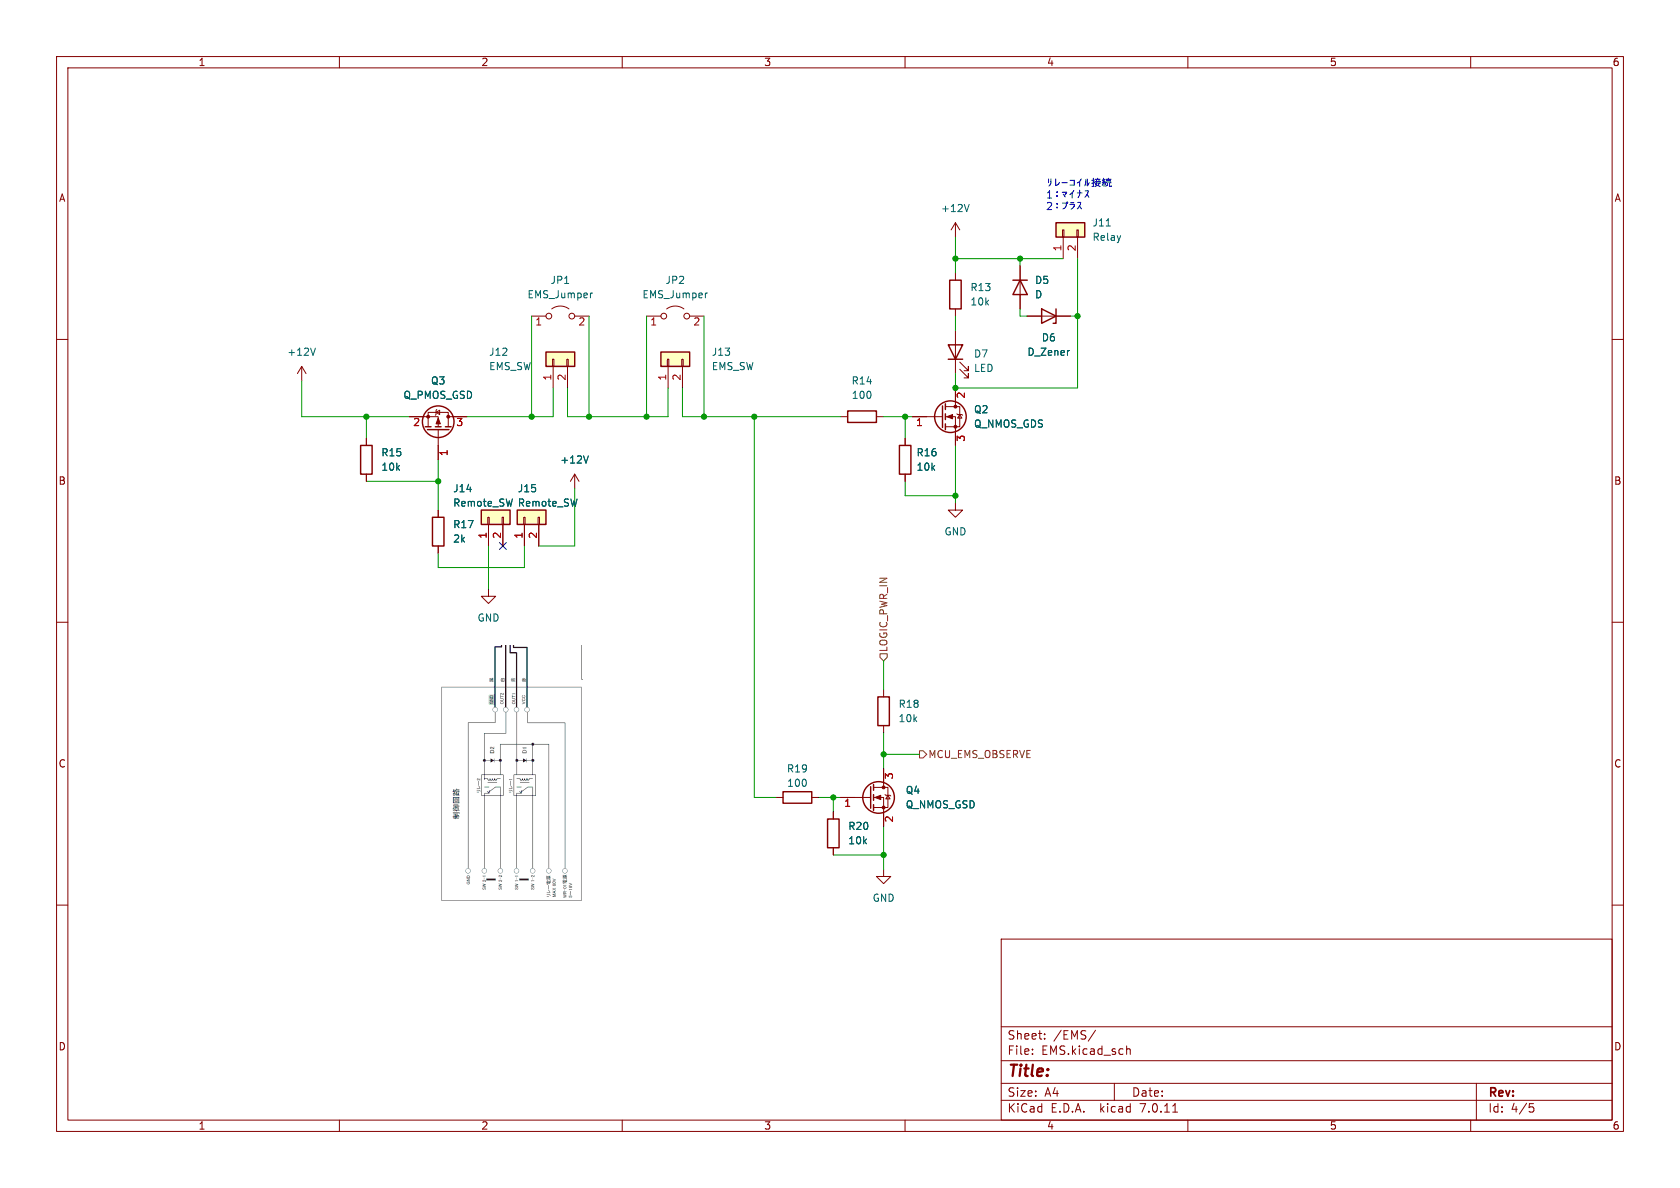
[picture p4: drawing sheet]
(kicad_sch (version 20230121) (generator eeschema)

 (paper "A4")

 (lib_symbols
  (symbol "Connector_Generic:Conn_01x02" (pin_names (offset 1.016) hide) (in_bom yes) (on_board yes)
   (property "Reference" "J" (at 0 2.54 0) (effects (font (size 1.27 1.27))))
   (property "Value" "Conn_01x02" (at 0 -5.08 0) (effects (font (size 1.27 1.27))))
   (property "Footprint" "" (at 0 0 0) (effects (font (size 1.27 1.27)) hide))
   (property "Datasheet" "~" (at 0 0 0) (effects (font (size 1.27 1.27)) hide))
   (symbol "Conn_01x02_1_1"
    (rectangle (start -1.27 -2.413) (end 0 -2.667) (stroke (width 0.1524) (type default)) (fill (type none)))
    (rectangle (start -1.27 0.127) (end 0 -0.127) (stroke (width 0.1524) (type default)) (fill (type none)))
    (rectangle (start -1.27 1.27) (end 1.27 -3.81) (stroke (width 0.254) (type default)) (fill (type background)))
    (pin passive line (at -5.08 0 0) (length 3.81) (name "Pin_1" (effects (font (size 1.27 1.27)))) (number "1" (effects (font (size 1.27 1.27)))))
    (pin passive line (at -5.08 -2.54 0) (length 3.81) (name "Pin_2" (effects (font (size 1.27 1.27)))) (number "2" (effects (font (size 1.27 1.27)))))))
  (symbol "Device:D" (pin_numbers hide) (pin_names (offset 1.016) hide) (in_bom yes) (on_board yes)
   (property "Reference" "D" (at 0 2.54 0) (effects (font (size 1.27 1.27))))
   (property "Value" "D" (at 0 -2.54 0) (effects (font (size 1.27 1.27))))
   (property "Footprint" "" (at 0 0 0) (effects (font (size 1.27 1.27)) hide))
   (property "Datasheet" "~" (at 0 0 0) (effects (font (size 1.27 1.27)) hide))
   (property "Sim.Device" "D" (at 0 0 0) (effects (font (size 1.27 1.27)) hide))
   (property "Sim.Pins" "1=K 2=A" (at 0 0 0) (effects (font (size 1.27 1.27)) hide))
   (symbol "D_0_1"
    (polyline (pts (xy -1.27 1.27) (xy -1.27 -1.27)) (stroke (width 0.254) (type default)) (fill (type none)))
    (polyline (pts (xy 1.27 0) (xy -1.27 0)) (stroke (width 0) (type default)) (fill (type none)))
    (polyline (pts (xy 1.27 1.27) (xy 1.27 -1.27) (xy -1.27 0) (xy 1.27 1.27)) (stroke (width 0.254) (type default)) (fill (type none))))
   (symbol "D_1_1"
    (pin passive line (at -3.81 0 0) (length 2.54) (name "K" (effects (font (size 1.27 1.27)))) (number "1" (effects (font (size 1.27 1.27)))))
    (pin passive line (at 3.81 0 180) (length 2.54) (name "A" (effects (font (size 1.27 1.27)))) (number "2" (effects (font (size 1.27 1.27)))))))
  (symbol "Device:D_Zener" (pin_numbers hide) (pin_names (offset 1.016) hide) (in_bom yes) (on_board yes)
   (property "Reference" "D" (at 0 2.54 0) (effects (font (size 1.27 1.27))))
   (property "Value" "D_Zener" (at 0 -2.54 0) (effects (font (size 1.27 1.27))))
   (property "Footprint" "" (at 0 0 0) (effects (font (size 1.27 1.27)) hide))
   (property "Datasheet" "~" (at 0 0 0) (effects (font (size 1.27 1.27)) hide))
   (symbol "D_Zener_0_1"
    (polyline (pts (xy 1.27 0) (xy -1.27 0)) (stroke (width 0) (type default)) (fill (type none)))
    (polyline (pts (xy -1.27 -1.27) (xy -1.27 1.27) (xy -0.762 1.27)) (stroke (width 0.254) (type default)) (fill (type none)))
    (polyline (pts (xy 1.27 -1.27) (xy 1.27 1.27) (xy -1.27 0) (xy 1.27 -1.27)) (stroke (width 0.254) (type default)) (fill (type none))))
   (symbol "D_Zener_1_1"
    (pin passive line (at -3.81 0 0) (length 2.54) (name "K" (effects (font (size 1.27 1.27)))) (number "1" (effects (font (size 1.27 1.27)))))
    (pin passive line (at 3.81 0 180) (length 2.54) (name "A" (effects (font (size 1.27 1.27)))) (number "2" (effects (font (size 1.27 1.27)))))))
  (symbol "Device:LED" (pin_numbers hide) (pin_names (offset 1.016) hide) (in_bom yes) (on_board yes)
   (property "Reference" "D" (at 0 2.54 0) (effects (font (size 1.27 1.27))))
   (property "Value" "LED" (at 0 -2.54 0) (effects (font (size 1.27 1.27))))
   (property "Footprint" "" (at 0 0 0) (effects (font (size 1.27 1.27)) hide))
   (property "Datasheet" "~" (at 0 0 0) (effects (font (size 1.27 1.27)) hide))
   (symbol "LED_0_1"
    (polyline (pts (xy -1.27 -1.27) (xy -1.27 1.27)) (stroke (width 0.254) (type default)) (fill (type none)))
    (polyline (pts (xy -1.27 0) (xy 1.27 0)) (stroke (width 0) (type default)) (fill (type none)))
    (polyline (pts (xy 1.27 -1.27) (xy 1.27 1.27) (xy -1.27 0) (xy 1.27 -1.27)) (stroke (width 0.254) (type default)) (fill (type none)))
    (polyline (pts (xy -3.048 -0.762) (xy -4.572 -2.286) (xy -3.81 -2.286) (xy -4.572 -2.286) (xy -4.572 -1.524)) (stroke (width 0) (type default)) (fill (type none)))
    (polyline (pts (xy -1.778 -0.762) (xy -3.302 -2.286) (xy -2.54 -2.286) (xy -3.302 -2.286) (xy -3.302 -1.524)) (stroke (width 0) (type default)) (fill (type none))))
   (symbol "LED_1_1"
    (pin passive line (at -3.81 0 0) (length 2.54) (name "K" (effects (font (size 1.27 1.27)))) (number "1" (effects (font (size 1.27 1.27)))))
    (pin passive line (at 3.81 0 180) (length 2.54) (name "A" (effects (font (size 1.27 1.27)))) (number "2" (effects (font (size 1.27 1.27)))))))
  (symbol "Device:Q_NMOS_GDS" (pin_names (offset 0) hide) (in_bom yes) (on_board yes)
   (property "Reference" "Q" (at 5.08 1.27 0) (effects (font (size 1.27 1.27)) (justify left)))
   (property "Value" "Q_NMOS_GDS" (at 5.08 -1.27 0) (effects (font (size 1.27 1.27)) (justify left)))
   (property "Footprint" "" (at 5.08 2.54 0) (effects (font (size 1.27 1.27)) hide))
   (property "Datasheet" "~" (at 0 0 0) (effects (font (size 1.27 1.27)) hide))
   (symbol "Q_NMOS_GDS_0_1"
    (polyline (pts (xy 0.254 0) (xy -2.54 0)) (stroke (width 0) (type default)) (fill (type none)))
    (polyline (pts (xy 0.254 1.905) (xy 0.254 -1.905)) (stroke (width 0.254) (type default)) (fill (type none)))
    (polyline (pts (xy 0.762 -1.27) (xy 0.762 -2.286)) (stroke (width 0.254) (type default)) (fill (type none)))
    (polyline (pts (xy 0.762 0.508) (xy 0.762 -0.508)) (stroke (width 0.254) (type default)) (fill (type none)))
    (polyline (pts (xy 0.762 2.286) (xy 0.762 1.27)) (stroke (width 0.254) (type default)) (fill (type none)))
    (polyline (pts (xy 2.54 2.54) (xy 2.54 1.778)) (stroke (width 0) (type default)) (fill (type none)))
    (polyline (pts (xy 2.54 -2.54) (xy 2.54 0) (xy 0.762 0)) (stroke (width 0) (type default)) (fill (type none)))
    (polyline (pts (xy 0.762 -1.778) (xy 3.302 -1.778) (xy 3.302 1.778) (xy 0.762 1.778)) (stroke (width 0) (type default)) (fill (type none)))
    (polyline (pts (xy 1.016 0) (xy 2.032 0.381) (xy 2.032 -0.381) (xy 1.016 0)) (stroke (width 0) (type default)) (fill (type outline)))
    (polyline (pts (xy 2.794 0.508) (xy 2.921 0.381) (xy 3.683 0.381) (xy 3.81 0.254)) (stroke (width 0) (type default)) (fill (type none)))
    (polyline (pts (xy 3.302 0.381) (xy 2.921 -0.254) (xy 3.683 -0.254) (xy 3.302 0.381)) (stroke (width 0) (type default)) (fill (type none)))
    (circle (center 1.651 0) (radius 2.794) (stroke (width 0.254) (type default)) (fill (type none)))
    (circle (center 2.54 -1.778) (radius 0.254) (stroke (width 0) (type default)) (fill (type outline)))
    (circle (center 2.54 1.778) (radius 0.254) (stroke (width 0) (type default)) (fill (type outline))))
   (symbol "Q_NMOS_GDS_1_1"
    (pin input line (at -5.08 0 0) (length 2.54) (name "G" (effects (font (size 1.27 1.27)))) (number "1" (effects (font (size 1.27 1.27)))))
    (pin passive line (at 2.54 5.08 270) (length 2.54) (name "D" (effects (font (size 1.27 1.27)))) (number "2" (effects (font (size 1.27 1.27)))))
    (pin passive line (at 2.54 -5.08 90) (length 2.54) (name "S" (effects (font (size 1.27 1.27)))) (number "3" (effects (font (size 1.27 1.27)))))))
  (symbol "Device:Q_NMOS_GSD" (pin_names (offset 0) hide) (in_bom yes) (on_board yes)
   (property "Reference" "Q" (at 5.08 1.27 0) (effects (font (size 1.27 1.27)) (justify left)))
   (property "Value" "Q_NMOS_GSD" (at 5.08 -1.27 0) (effects (font (size 1.27 1.27)) (justify left)))
   (property "Footprint" "" (at 5.08 2.54 0) (effects (font (size 1.27 1.27)) hide))
   (property "Datasheet" "~" (at 0 0 0) (effects (font (size 1.27 1.27)) hide))
   (symbol "Q_NMOS_GSD_0_1"
    (polyline (pts (xy 0.254 0) (xy -2.54 0)) (stroke (width 0) (type default)) (fill (type none)))
    (polyline (pts (xy 0.254 1.905) (xy 0.254 -1.905)) (stroke (width 0.254) (type default)) (fill (type none)))
    (polyline (pts (xy 0.762 -1.27) (xy 0.762 -2.286)) (stroke (width 0.254) (type default)) (fill (type none)))
    (polyline (pts (xy 0.762 0.508) (xy 0.762 -0.508)) (stroke (width 0.254) (type default)) (fill (type none)))
    (polyline (pts (xy 0.762 2.286) (xy 0.762 1.27)) (stroke (width 0.254) (type default)) (fill (type none)))
    (polyline (pts (xy 2.54 2.54) (xy 2.54 1.778)) (stroke (width 0) (type default)) (fill (type none)))
    (polyline (pts (xy 2.54 -2.54) (xy 2.54 0) (xy 0.762 0)) (stroke (width 0) (type default)) (fill (type none)))
    (polyline (pts (xy 0.762 -1.778) (xy 3.302 -1.778) (xy 3.302 1.778) (xy 0.762 1.778)) (stroke (width 0) (type default)) (fill (type none)))
    (polyline (pts (xy 1.016 0) (xy 2.032 0.381) (xy 2.032 -0.381) (xy 1.016 0)) (stroke (width 0) (type default)) (fill (type outline)))
    (polyline (pts (xy 2.794 0.508) (xy 2.921 0.381) (xy 3.683 0.381) (xy 3.81 0.254)) (stroke (width 0) (type default)) (fill (type none)))
    (polyline (pts (xy 3.302 0.381) (xy 2.921 -0.254) (xy 3.683 -0.254) (xy 3.302 0.381)) (stroke (width 0) (type default)) (fill (type none)))
    (circle (center 1.651 0) (radius 2.794) (stroke (width 0.254) (type default)) (fill (type none)))
    (circle (center 2.54 -1.778) (radius 0.254) (stroke (width 0) (type default)) (fill (type outline)))
    (circle (center 2.54 1.778) (radius 0.254) (stroke (width 0) (type default)) (fill (type outline))))
   (symbol "Q_NMOS_GSD_1_1"
    (pin input line (at -5.08 0 0) (length 2.54) (name "G" (effects (font (size 1.27 1.27)))) (number "1" (effects (font (size 1.27 1.27)))))
    (pin passive line (at 2.54 -5.08 90) (length 2.54) (name "S" (effects (font (size 1.27 1.27)))) (number "2" (effects (font (size 1.27 1.27)))))
    (pin passive line (at 2.54 5.08 270) (length 2.54) (name "D" (effects (font (size 1.27 1.27)))) (number "3" (effects (font (size 1.27 1.27)))))))
  (symbol "Device:Q_PMOS_GSD" (pin_names (offset 0) hide) (in_bom yes) (on_board yes)
   (property "Reference" "Q" (at 5.08 1.27 0) (effects (font (size 1.27 1.27)) (justify left)))
   (property "Value" "Q_PMOS_GSD" (at 5.08 -1.27 0) (effects (font (size 1.27 1.27)) (justify left)))
   (property "Footprint" "" (at 5.08 2.54 0) (effects (font (size 1.27 1.27)) hide))
   (property "Datasheet" "~" (at 0 0 0) (effects (font (size 1.27 1.27)) hide))
   (symbol "Q_PMOS_GSD_0_1"
    (polyline (pts (xy 0.254 0) (xy -2.54 0)) (stroke (width 0) (type default)) (fill (type none)))
    (polyline (pts (xy 0.254 1.905) (xy 0.254 -1.905)) (stroke (width 0.254) (type default)) (fill (type none)))
    (polyline (pts (xy 0.762 -1.27) (xy 0.762 -2.286)) (stroke (width 0.254) (type default)) (fill (type none)))
    (polyline (pts (xy 0.762 0.508) (xy 0.762 -0.508)) (stroke (width 0.254) (type default)) (fill (type none)))
    (polyline (pts (xy 0.762 2.286) (xy 0.762 1.27)) (stroke (width 0.254) (type default)) (fill (type none)))
    (polyline (pts (xy 2.54 2.54) (xy 2.54 1.778)) (stroke (width 0) (type default)) (fill (type none)))
    (polyline (pts (xy 2.54 -2.54) (xy 2.54 0) (xy 0.762 0)) (stroke (width 0) (type default)) (fill (type none)))
    (polyline (pts (xy 0.762 1.778) (xy 3.302 1.778) (xy 3.302 -1.778) (xy 0.762 -1.778)) (stroke (width 0) (type default)) (fill (type none)))
    (polyline (pts (xy 2.286 0) (xy 1.27 0.381) (xy 1.27 -0.381) (xy 2.286 0)) (stroke (width 0) (type default)) (fill (type outline)))
    (polyline (pts (xy 2.794 -0.508) (xy 2.921 -0.381) (xy 3.683 -0.381) (xy 3.81 -0.254)) (stroke (width 0) (type default)) (fill (type none)))
    (polyline (pts (xy 3.302 -0.381) (xy 2.921 0.254) (xy 3.683 0.254) (xy 3.302 -0.381)) (stroke (width 0) (type default)) (fill (type none)))
    (circle (center 1.651 0) (radius 2.794) (stroke (width 0.254) (type default)) (fill (type none)))
    (circle (center 2.54 -1.778) (radius 0.254) (stroke (width 0) (type default)) (fill (type outline)))
    (circle (center 2.54 1.778) (radius 0.254) (stroke (width 0) (type default)) (fill (type outline))))
   (symbol "Q_PMOS_GSD_1_1"
    (pin input line (at -5.08 0 0) (length 2.54) (name "G" (effects (font (size 1.27 1.27)))) (number "1" (effects (font (size 1.27 1.27)))))
    (pin passive line (at 2.54 -5.08 90) (length 2.54) (name "S" (effects (font (size 1.27 1.27)))) (number "2" (effects (font (size 1.27 1.27)))))
    (pin passive line (at 2.54 5.08 270) (length 2.54) (name "D" (effects (font (size 1.27 1.27)))) (number "3" (effects (font (size 1.27 1.27)))))))
  (symbol "Device:R" (pin_numbers hide) (pin_names (offset 0)) (in_bom yes) (on_board yes)
   (property "Reference" "R" (at 2.032 0 90) (effects (font (size 1.27 1.27))))
   (property "Value" "R" (at 0 0 90) (effects (font (size 1.27 1.27))))
   (property "Footprint" "" (at -1.778 0 90) (effects (font (size 1.27 1.27)) hide))
   (property "Datasheet" "~" (at 0 0 0) (effects (font (size 1.27 1.27)) hide))
   (symbol "R_0_1"
    (rectangle (start -1.016 -2.54) (end 1.016 2.54) (stroke (width 0.254) (type default)) (fill (type none))))
   (symbol "R_1_1"
    (pin passive line (at 0 3.81 270) (length 1.27) (name "~" (effects (font (size 1.27 1.27)))) (number "1" (effects (font (size 1.27 1.27)))))
    (pin passive line (at 0 -3.81 90) (length 1.27) (name "~" (effects (font (size 1.27 1.27)))) (number "2" (effects (font (size 1.27 1.27)))))))
  (symbol "Jumper:Jumper_2_Open" (pin_names (offset 0) hide) (in_bom yes) (on_board yes)
   (property "Reference" "JP" (at 0 2.794 0) (effects (font (size 1.27 1.27))))
   (property "Value" "Jumper_2_Open" (at 0 -2.286 0) (effects (font (size 1.27 1.27))))
   (property "Footprint" "" (at 0 0 0) (effects (font (size 1.27 1.27)) hide))
   (property "Datasheet" "~" (at 0 0 0) (effects (font (size 1.27 1.27)) hide))
   (symbol "Jumper_2_Open_0_0"
    (circle (center -2.032 0) (radius 0.508) (stroke (width 0) (type default)) (fill (type none)))
    (circle (center 2.032 0) (radius 0.508) (stroke (width 0) (type default)) (fill (type none))))
   (symbol "Jumper_2_Open_0_1"
    (arc (start 1.524 1.27) (mid 0 1.778) (end -1.524 1.27) (stroke (width 0) (type default)) (fill (type none))))
   (symbol "Jumper_2_Open_1_1"
    (pin passive line (at -5.08 0 0) (length 2.54) (name "A" (effects (font (size 1.27 1.27)))) (number "1" (effects (font (size 1.27 1.27)))))
    (pin passive line (at 5.08 0 180) (length 2.54) (name "B" (effects (font (size 1.27 1.27)))) (number "2" (effects (font (size 1.27 1.27)))))))
  (symbol "power:+12V" (power) (pin_names (offset 0)) (in_bom yes) (on_board yes)
   (property "Reference" "#PWR" (at 0 -3.81 0) (effects (font (size 1.27 1.27)) hide))
   (property "Value" "+12V" (at 0 3.556 0) (effects (font (size 1.27 1.27))))
   (property "Footprint" "" (at 0 0 0) (effects (font (size 1.27 1.27)) hide))
   (property "Datasheet" "" (at 0 0 0) (effects (font (size 1.27 1.27)) hide))
   (symbol "+12V_0_1"
    (polyline (pts (xy -0.762 1.27) (xy 0 2.54)) (stroke (width 0) (type default)) (fill (type none)))
    (polyline (pts (xy 0 0) (xy 0 2.54)) (stroke (width 0) (type default)) (fill (type none)))
    (polyline (pts (xy 0 2.54) (xy 0.762 1.27)) (stroke (width 0) (type default)) (fill (type none))))
   (symbol "+12V_1_1"
    (pin power_in line (at 0 0 90) (length 0) hide (name "+12V" (effects (font (size 1.27 1.27)))) (number "1" (effects (font (size 1.27 1.27)))))))
  (symbol "power:GND" (power) (pin_names (offset 0)) (in_bom yes) (on_board yes)
   (property "Reference" "#PWR" (at 0 -6.35 0) (effects (font (size 1.27 1.27)) hide))
   (property "Value" "GND" (at 0 -3.81 0) (effects (font (size 1.27 1.27))))
   (property "Footprint" "" (at 0 0 0) (effects (font (size 1.27 1.27)) hide))
   (property "Datasheet" "" (at 0 0 0) (effects (font (size 1.27 1.27)) hide))
   (symbol "GND_0_1"
    (polyline (pts (xy 0 0) (xy 0 -1.27) (xy 1.27 -1.27) (xy 0 -2.54) (xy -1.27 -1.27) (xy 0 -1.27)) (stroke (width 0) (type default)) (fill (type none))))
   (symbol "GND_1_1"
    (pin power_in line (at 0 0 270) (length 0) hide (name "GND" (effects (font (size 1.27 1.27)))) (number "1" (effects (font (size 1.27 1.27))))))))

 (junction (at 156.21 151.13) (diameter 0) (color 0 0 0 0))
 (junction (at 168.91 87.63) (diameter 0) (color 0 0 0 0))
 (junction (at 64.77 73.66) (diameter 0) (color 0 0 0 0))
 (junction (at 104.14 73.66) (diameter 0) (color 0 0 0 0))
 (junction (at 190.5 55.88) (diameter 0) (color 0 0 0 0))
 (junction (at 77.47 85.09) (diameter 0) (color 0 0 0 0))
 (junction (at 93.98 73.66) (diameter 0) (color 0 0 0 0))
 (junction (at 133.35 73.66) (diameter 0) (color 0 0 0 0))
 (junction (at 160.02 73.66) (diameter 0) (color 0 0 0 0))
 (junction (at 114.3 73.66) (diameter 0) (color 0 0 0 0))
 (junction (at 156.21 133.35) (diameter 0) (color 0 0 0 0))
 (junction (at 168.91 45.72) (diameter 0) (color 0 0 0 0))
 (junction (at 180.34 45.72) (diameter 0) (color 0 0 0 0))
 (junction (at 168.91 68.58) (diameter 0) (color 0 0 0 0))
 (junction (at 124.46 73.66) (diameter 0) (color 0 0 0 0))
 (junction (at 147.32 140.97) (diameter 0) (color 0 0 0 0))

 (no_connect (at 88.9 96.52))

 (wire (pts (xy 120.65 68.58) (xy 120.65 73.66)) (stroke (width 0) (type default)))
 (wire (pts (xy 64.77 85.09) (xy 77.47 85.09)) (stroke (width 0) (type default)))
 (wire (pts (xy 100.33 68.58) (xy 100.33 73.66)) (stroke (width 0) (type default)))
 (wire (pts (xy 168.91 87.63) (xy 168.91 88.9)) (stroke (width 0) (type default)))
 (wire (pts (xy 180.34 55.88) (xy 181.61 55.88)) (stroke (width 0) (type default)))
 (wire (pts (xy 168.91 45.72) (xy 180.34 45.72)) (stroke (width 0) (type default)))
 (wire (pts (xy 168.91 78.74) (xy 168.91 87.63)) (stroke (width 0) (type default)))
 (wire (pts (xy 168.91 55.88) (xy 168.91 58.42)) (stroke (width 0) (type default)))
 (wire (pts (xy 160.02 85.09) (xy 160.02 87.63)) (stroke (width 0) (type default)))
 (wire (pts (xy 156.21 146.05) (xy 156.21 151.13)) (stroke (width 0) (type default)))
 (wire (pts (xy 77.47 100.33) (xy 92.71 100.33)) (stroke (width 0) (type default)))
 (wire (pts (xy 160.02 73.66) (xy 160.02 77.47)) (stroke (width 0) (type default)))
 (wire (pts (xy 180.34 45.72) (xy 180.34 46.99)) (stroke (width 0) (type default)))
 (wire (pts (xy 160.02 87.63) (xy 168.91 87.63)) (stroke (width 0) (type default)))
 (wire (pts (xy 97.79 73.66) (xy 97.79 68.58)) (stroke (width 0) (type default)))
 (wire (pts (xy 156.21 151.13) (xy 156.21 153.67)) (stroke (width 0) (type default)))
 (wire (pts (xy 144.78 140.97) (xy 147.32 140.97)) (stroke (width 0) (type default)))
 (wire (pts (xy 147.32 140.97) (xy 148.59 140.97)) (stroke (width 0) (type default)))
 (wire (pts (xy 189.23 55.88) (xy 190.5 55.88)) (stroke (width 0) (type default)))
 (wire (pts (xy 168.91 45.72) (xy 168.91 48.26)) (stroke (width 0) (type default)))
 (wire (pts (xy 64.77 73.66) (xy 53.34 73.66)) (stroke (width 0) (type default)))
 (wire (pts (xy 160.02 73.66) (xy 161.29 73.66)) (stroke (width 0) (type default)))
 (wire (pts (xy 133.35 73.66) (xy 148.59 73.66)) (stroke (width 0) (type default)))
 (wire (pts (xy 82.55 73.66) (xy 93.98 73.66)) (stroke (width 0) (type default)))
 (wire (pts (xy 180.34 54.61) (xy 180.34 55.88)) (stroke (width 0) (type default)))
 (wire (pts (xy 53.34 73.66) (xy 53.34 67.31)) (stroke (width 0) (type default)))
 (wire (pts (xy 93.98 73.66) (xy 97.79 73.66)) (stroke (width 0) (type default)))
 (wire (pts (xy 72.39 73.66) (xy 64.77 73.66)) (stroke (width 0) (type default)))
 (wire (pts (xy 190.5 68.58) (xy 168.91 68.58)) (stroke (width 0) (type default)))
 (wire (pts (xy 168.91 66.04) (xy 168.91 68.58)) (stroke (width 0) (type default)))
 (wire (pts (xy 190.5 45.72) (xy 190.5 55.88)) (stroke (width 0) (type default)))
 (wire (pts (xy 95.25 96.52) (xy 101.6 96.52)) (stroke (width 0) (type default)))
 (wire (pts (xy 114.3 55.88) (xy 114.3 73.66)) (stroke (width 0) (type default)))
 (wire (pts (xy 168.91 41.91) (xy 168.91 45.72)) (stroke (width 0) (type default)))
 (wire (pts (xy 156.21 73.66) (xy 160.02 73.66)) (stroke (width 0) (type default)))
 (wire (pts (xy 147.32 140.97) (xy 147.32 143.51)) (stroke (width 0) (type default)))
 (wire (pts (xy 114.3 73.66) (xy 118.11 73.66)) (stroke (width 0) (type default)))
 (wire (pts (xy 124.46 55.88) (xy 124.46 73.66)) (stroke (width 0) (type default)))
 (wire (pts (xy 137.16 140.97) (xy 133.35 140.97)) (stroke (width 0) (type default)))
 (wire (pts (xy 77.47 81.28) (xy 77.47 85.09)) (stroke (width 0) (type default)))
 (wire (pts (xy 156.21 129.54) (xy 156.21 133.35)) (stroke (width 0) (type default)))
 (wire (pts (xy 64.77 73.66) (xy 64.77 77.47)) (stroke (width 0) (type default)))
 (wire (pts (xy 104.14 55.88) (xy 104.14 73.66)) (stroke (width 0) (type default)))
 (wire (pts (xy 100.33 73.66) (xy 104.14 73.66)) (stroke (width 0) (type default)))
 (wire (pts (xy 101.6 86.36) (xy 101.6 96.52)) (stroke (width 0) (type default)))
 (wire (pts (xy 104.14 73.66) (xy 114.3 73.66)) (stroke (width 0) (type default)))
 (wire (pts (xy 156.21 133.35) (xy 156.21 135.89)) (stroke (width 0) (type default)))
 (wire (pts (xy 92.71 96.52) (xy 92.71 100.33)) (stroke (width 0) (type default)))
 (wire (pts (xy 86.36 96.52) (xy 86.36 104.14)) (stroke (width 0) (type default)))
 (wire (pts (xy 190.5 55.88) (xy 190.5 68.58)) (stroke (width 0) (type default)))
 (wire (pts (xy 156.21 133.35) (xy 162.56 133.35)) (stroke (width 0) (type default)))
 (wire (pts (xy 77.47 97.79) (xy 77.47 100.33)) (stroke (width 0) (type default)))
 (wire (pts (xy 77.47 85.09) (xy 77.47 90.17)) (stroke (width 0) (type default)))
 (wire (pts (xy 156.21 116.84) (xy 156.21 121.92)) (stroke (width 0) (type default)))
 (wire (pts (xy 120.65 73.66) (xy 124.46 73.66)) (stroke (width 0) (type default)))
 (wire (pts (xy 156.21 151.13) (xy 147.32 151.13)) (stroke (width 0) (type default)))
 (wire (pts (xy 133.35 140.97) (xy 133.35 73.66)) (stroke (width 0) (type default)))
 (wire (pts (xy 93.98 55.88) (xy 93.98 73.66)) (stroke (width 0) (type default)))
 (wire (pts (xy 124.46 73.66) (xy 133.35 73.66)) (stroke (width 0) (type default)))
 (wire (pts (xy 180.34 45.72) (xy 187.96 45.72)) (stroke (width 0) (type default)))
 (wire (pts (xy 118.11 73.66) (xy 118.11 68.58)) (stroke (width 0) (type default)))

 (image (at 90.297 136.652) (scale 0.470186)
  (data))

 (text "リレーコイル接続\n１：マイナス\n２：プラス" (at 184.785 37.465 0) (effects (font (size 1.27 1.27)) (justify left bottom)))

 (hierarchical_label "LOGIC_PWR_IN" (shape input) (at 156.21 116.84 90) (fields_autoplaced) (effects (font (size 1.27 1.27)) (justify left)))
 (hierarchical_label "MCU_EMS_OBSERVE" (shape output) (at 162.56 133.35 0) (fields_autoplaced) (effects (font (size 1.27 1.27)) (justify left)))

 (symbol (lib_id "Device:D") (at 180.34 50.8 270) (unit 1) (in_bom yes) (on_board yes) (dnp no) (fields_autoplaced)
  (property "Reference" "D5" (at 182.88 49.53 90) (effects (font (size 1.27 1.27)) (justify left)))
  (property "Value" "D" (at 182.88 52.07 90) (effects (font (size 1.27 1.27)) (justify left)))
  (property "Footprint" "Diode_SMD:D_SMA" (at 180.34 50.8 0) (effects (font (size 1.27 1.27)) hide))
  (property "Datasheet" "~" (at 180.34 50.8 0) (effects (font (size 1.27 1.27)) hide))
  (property "Sim.Device" "D" (at 180.34 50.8 0) (effects (font (size 1.27 1.27)) hide))
  (property "Sim.Pins" "1=K 2=A" (at 180.34 50.8 0) (effects (font (size 1.27 1.27)) hide)) (pin "1") (pin "2")
  (instances (project "tsukuba_challenge" (path "" (reference "D5") (unit 1)))))

 (symbol (lib_id "Connector_Generic:Conn_01x02") (at 86.36 91.44 90) (unit 1) (in_bom yes) (on_board yes) (dnp no)
  (property "Reference" "J14" (at 80.01 86.36 90) (effects (font (size 1.27 1.27)) (justify right)))
  (property "Value" "Remote_SW" (at 80.01 88.9 90) (effects (font (size 1.27 1.27)) (justify right)))
  (property "Footprint" "TerminalBlock:TerminalBlock_bornier-2_P5.08mm" (at 86.36 91.44 0) (effects (font (size 1.27 1.27)) hide))
  (property "Datasheet" "~" (at 86.36 91.44 0) (effects (font (size 1.27 1.27)) hide)) (pin "1") (pin "2")
  (instances (project "tsukuba_challenge" (path "" (reference "J14") (unit 1)))))

 (symbol (lib_id "Device:R") (at 156.21 125.73 0) (mirror y) (unit 1) (in_bom yes) (on_board yes) (dnp no) (fields_autoplaced)
  (property "Reference" "R18" (at 158.75 124.46 0) (effects (font (size 1.27 1.27)) (justify right)))
  (property "Value" "10k" (at 158.75 127 0) (effects (font (size 1.27 1.27)) (justify right)))
  (property "Footprint" "Resistor_SMD:R_0603_1608Metric" (at 157.988 125.73 90) (effects (font (size 1.27 1.27)) hide))
  (property "Datasheet" "~" (at 156.21 125.73 0) (effects (font (size 1.27 1.27)) hide)) (pin "1") (pin "2")
  (instances (project "tsukuba_challenge" (path "" (reference "R18") (unit 1))) (project "schematic_PWRcutoff" (path "" (reference "R18") (unit 1)))))

 (symbol (lib_id "power:+12V") (at 101.6 86.36 0) (unit 1) (in_bom yes) (on_board yes) (dnp no) (fields_autoplaced)
  (property "Reference" "#PWR039" (at 101.6 90.17 0) (effects (font (size 1.27 1.27)) hide))
  (property "Value" "+12V" (at 101.6 81.28 0) (effects (font (size 1.27 1.27))))
  (property "Footprint" "" (at 101.6 86.36 0) (effects (font (size 1.27 1.27)) hide))
  (property "Datasheet" "" (at 101.6 86.36 0) (effects (font (size 1.27 1.27)) hide)) (pin "1")
  (instances (project "tsukuba_challenge" (path "" (reference "#PWR039") (unit 1)))))

 (symbol (lib_id "Device:R") (at 152.4 73.66 90) (unit 1) (in_bom yes) (on_board yes) (dnp no) (fields_autoplaced)
  (property "Reference" "R14" (at 152.4 67.31 90) (effects (font (size 1.27 1.27))))
  (property "Value" "100" (at 152.4 69.85 90) (effects (font (size 1.27 1.27))))
  (property "Footprint" "Resistor_SMD:R_0603_1608Metric" (at 152.4 75.438 90) (effects (font (size 1.27 1.27)) hide))
  (property "Datasheet" "~" (at 152.4 73.66 0) (effects (font (size 1.27 1.27)) hide)) (pin "1") (pin "2")
  (instances (project "tsukuba_challenge" (path "" (reference "R14") (unit 1)))))

 (symbol (lib_id "Connector_Generic:Conn_01x02") (at 118.11 63.5 90) (unit 1) (in_bom yes) (on_board yes) (dnp no)
  (property "Reference" "J13" (at 125.73 62.23 90) (effects (font (size 1.27 1.27)) (justify right)))
  (property "Value" "EMS_SW" (at 125.73 64.77 90) (effects (font (size 1.27 1.27)) (justify right)))
  (property "Footprint" "Connector_JST:JST_XA_B02B-XASK-1_1x02_P2.50mm_Vertical" (at 118.11 63.5 0) (effects (font (size 1.27 1.27)) hide))
  (property "Datasheet" "~" (at 118.11 63.5 0) (effects (font (size 1.27 1.27)) hide)) (pin "1") (pin "2")
  (instances (project "tsukuba_challenge" (path "" (reference "J13") (unit 1)))))

 (symbol (lib_id "Device:Q_NMOS_GDS") (at 166.37 73.66 0) (unit 1) (in_bom yes) (on_board yes) (dnp no) (fields_autoplaced)
  (property "Reference" "Q2" (at 172.085 72.39 0) (effects (font (size 1.27 1.27)) (justify left)))
  (property "Value" "Q_NMOS_GDS" (at 172.085 74.93 0) (effects (font (size 1.27 1.27)) (justify left)))
  (property "Footprint" "Package_TO_SOT_SMD:SOT-23" (at 171.45 71.12 0) (effects (font (size 1.27 1.27)) hide))
  (property "Datasheet" "~" (at 166.37 73.66 0) (effects (font (size 1.27 1.27)) hide)) (pin "1") (pin "2") (pin "3")
  (instances (project "tsukuba_challenge" (path "" (reference "Q2") (unit 1)))))

 (symbol (lib_id "Device:R") (at 147.32 147.32 0) (mirror y) (unit 1) (in_bom yes) (on_board yes) (dnp no) (fields_autoplaced)
  (property "Reference" "R20" (at 149.86 146.05 0) (effects (font (size 1.27 1.27)) (justify right)))
  (property "Value" "10k" (at 149.86 148.59 0) (effects (font (size 1.27 1.27)) (justify right)))
  (property "Footprint" "Resistor_SMD:R_0603_1608Metric" (at 149.098 147.32 90) (effects (font (size 1.27 1.27)) hide))
  (property "Datasheet" "~" (at 147.32 147.32 0) (effects (font (size 1.27 1.27)) hide)) (pin "1") (pin "2")
  (instances (project "tsukuba_challenge" (path "" (reference "R20") (unit 1))) (project "schematic_PWRcutoff" (path "" (reference "R17") (unit 1)))))

 (symbol (lib_id "Connector_Generic:Conn_01x02") (at 97.79 63.5 90) (unit 1) (in_bom yes) (on_board yes) (dnp no)
  (property "Reference" "J12" (at 86.36 62.23 90) (effects (font (size 1.27 1.27)) (justify right)))
  (property "Value" "EMS_SW" (at 86.36 64.77 90) (effects (font (size 1.27 1.27)) (justify right)))
  (property "Footprint" "Connector_JST:JST_XA_B02B-XASK-1_1x02_P2.50mm_Vertical" (at 97.79 63.5 0) (effects (font (size 1.27 1.27)) hide))
  (property "Datasheet" "~" (at 97.79 63.5 0) (effects (font (size 1.27 1.27)) hide)) (pin "1") (pin "2")
  (instances (project "tsukuba_challenge" (path "" (reference "J12") (unit 1)))))

 (symbol (lib_id "Device:R") (at 160.02 81.28 180) (unit 1) (in_bom yes) (on_board yes) (dnp no) (fields_autoplaced)
  (property "Reference" "R16" (at 161.925 80.01 0) (effects (font (size 1.27 1.27)) (justify right)))
  (property "Value" "10k" (at 161.925 82.55 0) (effects (font (size 1.27 1.27)) (justify right)))
  (property "Footprint" "Resistor_SMD:R_0603_1608Metric" (at 161.798 81.28 90) (effects (font (size 1.27 1.27)) hide))
  (property "Datasheet" "~" (at 160.02 81.28 0) (effects (font (size 1.27 1.27)) hide)) (pin "1") (pin "2")
  (instances (project "tsukuba_challenge" (path "" (reference "R16") (unit 1)))))

 (symbol (lib_id "Device:R") (at 77.47 93.98 180) (unit 1) (in_bom yes) (on_board yes) (dnp no) (fields_autoplaced)
  (property "Reference" "R17" (at 80.01 92.71 0) (effects (font (size 1.27 1.27)) (justify right)))
  (property "Value" "2k" (at 80.01 95.25 0) (effects (font (size 1.27 1.27)) (justify right)))
  (property "Footprint" "Resistor_SMD:R_0603_1608Metric" (at 79.248 93.98 90) (effects (font (size 1.27 1.27)) hide))
  (property "Datasheet" "~" (at 77.47 93.98 0) (effects (font (size 1.27 1.27)) hide)) (pin "1") (pin "2")
  (instances (project "tsukuba_challenge" (path "" (reference "R17") (unit 1)))))

 (symbol (lib_id "power:+12V") (at 168.91 41.91 0) (unit 1) (in_bom yes) (on_board yes) (dnp no) (fields_autoplaced)
  (property "Reference" "#PWR037" (at 168.91 45.72 0) (effects (font (size 1.27 1.27)) hide))
  (property "Value" "+12V" (at 168.91 36.83 0) (effects (font (size 1.27 1.27))))
  (property "Footprint" "" (at 168.91 41.91 0) (effects (font (size 1.27 1.27)) hide))
  (property "Datasheet" "" (at 168.91 41.91 0) (effects (font (size 1.27 1.27)) hide)) (pin "1")
  (instances (project "tsukuba_challenge" (path "" (reference "#PWR037") (unit 1)))))

 (symbol (lib_id "power:GND") (at 156.21 153.67 0) (unit 1) (in_bom yes) (on_board yes) (dnp no) (fields_autoplaced)
  (property "Reference" "#PWR042" (at 156.21 160.02 0) (effects (font (size 1.27 1.27)) hide))
  (property "Value" "GND" (at 156.21 158.75 0) (effects (font (size 1.27 1.27))))
  (property "Footprint" "" (at 156.21 153.67 0) (effects (font (size 1.27 1.27)) hide))
  (property "Datasheet" "" (at 156.21 153.67 0) (effects (font (size 1.27 1.27)) hide)) (pin "1")
  (instances (project "tsukuba_challenge" (path "" (reference "#PWR042") (unit 1)))))

 (symbol (lib_id "Device:R") (at 168.91 52.07 0) (unit 1) (in_bom yes) (on_board yes) (dnp no) (fields_autoplaced)
  (property "Reference" "R13" (at 171.45 50.8 0) (effects (font (size 1.27 1.27)) (justify left)))
  (property "Value" "10k" (at 171.45 53.34 0) (effects (font (size 1.27 1.27)) (justify left)))
  (property "Footprint" "Resistor_SMD:R_0603_1608Metric" (at 167.132 52.07 90) (effects (font (size 1.27 1.27)) hide))
  (property "Datasheet" "~" (at 168.91 52.07 0) (effects (font (size 1.27 1.27)) hide)) (pin "1") (pin "2")
  (instances (project "tsukuba_challenge" (path "" (reference "R13") (unit 1)))))

 (symbol (lib_id "Connector_Generic:Conn_01x02") (at 187.96 40.64 90) (unit 1) (in_bom yes) (on_board yes) (dnp no) (fields_autoplaced)
  (property "Reference" "J11" (at 193.04 39.37 90) (effects (font (size 1.27 1.27)) (justify right)))
  (property "Value" "Relay" (at 193.04 41.91 90) (effects (font (size 1.27 1.27)) (justify right)))
  (property "Footprint" "Connector_JST:JST_XA_B02B-XASK-1_1x02_P2.50mm_Vertical" (at 187.96 40.64 0) (effects (font (size 1.27 1.27)) hide))
  (property "Datasheet" "~" (at 187.96 40.64 0) (effects (font (size 1.27 1.27)) hide)) (pin "1") (pin "2")
  (instances (project "tsukuba_challenge" (path "" (reference "J11") (unit 1)))))

 (symbol (lib_id "Jumper:Jumper_2_Open") (at 119.38 55.88 0) (unit 1) (in_bom yes) (on_board yes) (dnp no) (fields_autoplaced)
  (property "Reference" "JP2" (at 119.38 49.53 0) (effects (font (size 1.27 1.27))))
  (property "Value" "EMS_Jumper" (at 119.38 52.07 0) (effects (font (size 1.27 1.27))))
  (property "Footprint" "Connector_PinHeader_2.54mm:PinHeader_1x02_P2.54mm_Vertical" (at 119.38 55.88 0) (effects (font (size 1.27 1.27)) hide))
  (property "Datasheet" "~" (at 119.38 55.88 0) (effects (font (size 1.27 1.27)) hide)) (pin "1") (pin "2")
  (instances (project "tsukuba_challenge" (path "" (reference "JP2") (unit 1)))))

 (symbol (lib_id "power:GND") (at 168.91 88.9 0) (unit 1) (in_bom yes) (on_board yes) (dnp no) (fields_autoplaced)
  (property "Reference" "#PWR040" (at 168.91 95.25 0) (effects (font (size 1.27 1.27)) hide))
  (property "Value" "GND" (at 168.91 93.98 0) (effects (font (size 1.27 1.27))))
  (property "Footprint" "" (at 168.91 88.9 0) (effects (font (size 1.27 1.27)) hide))
  (property "Datasheet" "" (at 168.91 88.9 0) (effects (font (size 1.27 1.27)) hide)) (pin "1")
  (instances (project "tsukuba_challenge" (path "" (reference "#PWR040") (unit 1)))))

 (symbol (lib_id "Connector_Generic:Conn_01x02") (at 92.71 91.44 90) (unit 1) (in_bom yes) (on_board yes) (dnp no)
  (property "Reference" "J15" (at 91.44 86.36 90) (effects (font (size 1.27 1.27)) (justify right)))
  (property "Value" "Remote_SW" (at 91.44 88.9 90) (effects (font (size 1.27 1.27)) (justify right)))
  (property "Footprint" "TerminalBlock:TerminalBlock_bornier-2_P5.08mm" (at 92.71 91.44 0) (effects (font (size 1.27 1.27)) hide))
  (property "Datasheet" "~" (at 92.71 91.44 0) (effects (font (size 1.27 1.27)) hide)) (pin "1") (pin "2")
  (instances (project "tsukuba_challenge" (path "" (reference "J15") (unit 1)))))

 (symbol (lib_id "Device:LED") (at 168.91 62.23 90) (unit 1) (in_bom yes) (on_board yes) (dnp no) (fields_autoplaced)
  (property "Reference" "D7" (at 172.085 62.5475 90) (effects (font (size 1.27 1.27)) (justify right)))
  (property "Value" "LED" (at 172.085 65.0875 90) (effects (font (size 1.27 1.27)) (justify right)))
  (property "Footprint" "LED_SMD:LED_0603_1608Metric" (at 168.91 62.23 0) (effects (font (size 1.27 1.27)) hide))
  (property "Datasheet" "~" (at 168.91 62.23 0) (effects (font (size 1.27 1.27)) hide)) (pin "1") (pin "2")
  (instances (project "tsukuba_challenge" (path "" (reference "D7") (unit 1)))))

 (symbol (lib_id "Device:Q_NMOS_GSD") (at 153.67 140.97 0) (unit 1) (in_bom yes) (on_board yes) (dnp no)
  (property "Reference" "Q4" (at 160.02 139.7 0) (effects (font (size 1.27 1.27)) (justify left)))
  (property "Value" "Q_NMOS_GSD" (at 160.02 142.24 0) (effects (font (size 1.27 1.27)) (justify left)))
  (property "Footprint" "Package_TO_SOT_SMD:SOT-23" (at 158.75 138.43 0) (effects (font (size 1.27 1.27)) hide))
  (property "Datasheet" "~" (at 153.67 140.97 0) (effects (font (size 1.27 1.27)) hide)) (pin "1") (pin "2") (pin "3")
  (instances (project "tsukuba_challenge" (path "" (reference "Q4") (unit 1))) (project "schematic_PWRcutoff" (path "" (reference "Q6") (unit 1)))))

 (symbol (lib_id "Device:D_Zener") (at 185.42 55.88 180) (unit 1) (in_bom yes) (on_board yes) (dnp no)
  (property "Reference" "D6" (at 185.42 59.69 0) (effects (font (size 1.27 1.27))))
  (property "Value" "D_Zener" (at 185.42 62.23 0) (effects (font (size 1.27 1.27))))
  (property "Footprint" "Diode_SMD:D_SOD-123" (at 185.42 55.88 0) (effects (font (size 1.27 1.27)) hide))
  (property "Datasheet" "~" (at 185.42 55.88 0) (effects (font (size 1.27 1.27)) hide)) (pin "1") (pin "2")
  (instances (project "tsukuba_challenge" (path "" (reference "D6") (unit 1)))))

 (symbol (lib_id "power:GND") (at 86.36 104.14 0) (unit 1) (in_bom yes) (on_board yes) (dnp no) (fields_autoplaced)
  (property "Reference" "#PWR041" (at 86.36 110.49 0) (effects (font (size 1.27 1.27)) hide))
  (property "Value" "GND" (at 86.36 109.22 0) (effects (font (size 1.27 1.27))))
  (property "Footprint" "" (at 86.36 104.14 0) (effects (font (size 1.27 1.27)) hide))
  (property "Datasheet" "" (at 86.36 104.14 0) (effects (font (size 1.27 1.27)) hide)) (pin "1")
  (instances (project "tsukuba_challenge" (path "" (reference "#PWR041") (unit 1)))))

 (symbol (lib_id "Jumper:Jumper_2_Open") (at 99.06 55.88 0) (unit 1) (in_bom yes) (on_board yes) (dnp no) (fields_autoplaced)
  (property "Reference" "JP1" (at 99.06 49.53 0) (effects (font (size 1.27 1.27))))
  (property "Value" "EMS_Jumper" (at 99.06 52.07 0) (effects (font (size 1.27 1.27))))
  (property "Footprint" "Connector_PinHeader_2.54mm:PinHeader_1x02_P2.54mm_Vertical" (at 99.06 55.88 0) (effects (font (size 1.27 1.27)) hide))
  (property "Datasheet" "~" (at 99.06 55.88 0) (effects (font (size 1.27 1.27)) hide)) (pin "1") (pin "2")
  (instances (project "tsukuba_challenge" (path "" (reference "JP1") (unit 1)))))

 (symbol (lib_id "power:+12V") (at 53.34 67.31 0) (unit 1) (in_bom yes) (on_board yes) (dnp no) (fields_autoplaced)
  (property "Reference" "#PWR038" (at 53.34 71.12 0) (effects (font (size 1.27 1.27)) hide))
  (property "Value" "+12V" (at 53.34 62.23 0) (effects (font (size 1.27 1.27))))
  (property "Footprint" "" (at 53.34 67.31 0) (effects (font (size 1.27 1.27)) hide))
  (property "Datasheet" "" (at 53.34 67.31 0) (effects (font (size 1.27 1.27)) hide)) (pin "1")
  (instances (project "tsukuba_challenge" (path "" (reference "#PWR038") (unit 1)))))

 (symbol (lib_id "Device:R") (at 140.97 140.97 270) (unit 1) (in_bom yes) (on_board yes) (dnp no)
  (property "Reference" "R19" (at 140.97 135.89 90) (effects (font (size 1.27 1.27))))
  (property "Value" "100" (at 140.97 138.43 90) (effects (font (size 1.27 1.27))))
  (property "Footprint" "Resistor_SMD:R_0603_1608Metric" (at 140.97 139.192 90) (effects (font (size 1.27 1.27)) hide))
  (property "Datasheet" "~" (at 140.97 140.97 0) (effects (font (size 1.27 1.27)) hide)) (pin "1") (pin "2")
  (instances (project "tsukuba_challenge" (path "" (reference "R19") (unit 1))) (project "schematic_PWRcutoff" (path "" (reference "R16") (unit 1)))))

 (symbol (lib_id "Device:R") (at 64.77 81.28 180) (unit 1) (in_bom yes) (on_board yes) (dnp no) (fields_autoplaced)
  (property "Reference" "R15" (at 67.31 80.01 0) (effects (font (size 1.27 1.27)) (justify right)))
  (property "Value" "10k" (at 67.31 82.55 0) (effects (font (size 1.27 1.27)) (justify right)))
  (property "Footprint" "Resistor_SMD:R_0603_1608Metric" (at 66.548 81.28 90) (effects (font (size 1.27 1.27)) hide))
  (property "Datasheet" "~" (at 64.77 81.28 0) (effects (font (size 1.27 1.27)) hide)) (pin "1") (pin "2")
  (instances (project "tsukuba_challenge" (path "" (reference "R15") (unit 1)))))

 (symbol (lib_id "Device:Q_PMOS_GSD") (at 77.47 76.2 270) (mirror x) (unit 1) (in_bom yes) (on_board yes) (dnp no)
  (property "Reference" "Q3" (at 77.47 67.31 90) (effects (font (size 1.27 1.27))))
  (property "Value" "Q_PMOS_GSD" (at 77.47 69.85 90) (effects (font (size 1.27 1.27))))
  (property "Footprint" "Package_TO_SOT_SMD:SOT-23" (at 80.01 71.12 0) (effects (font (size 1.27 1.27)) hide))
  (property "Datasheet" "~" (at 77.47 76.2 0) (effects (font (size 1.27 1.27)) hide)) (pin "1") (pin "2") (pin "3")
  (instances (project "tsukuba_challenge" (path "" (reference "Q3") (unit 1))))))
